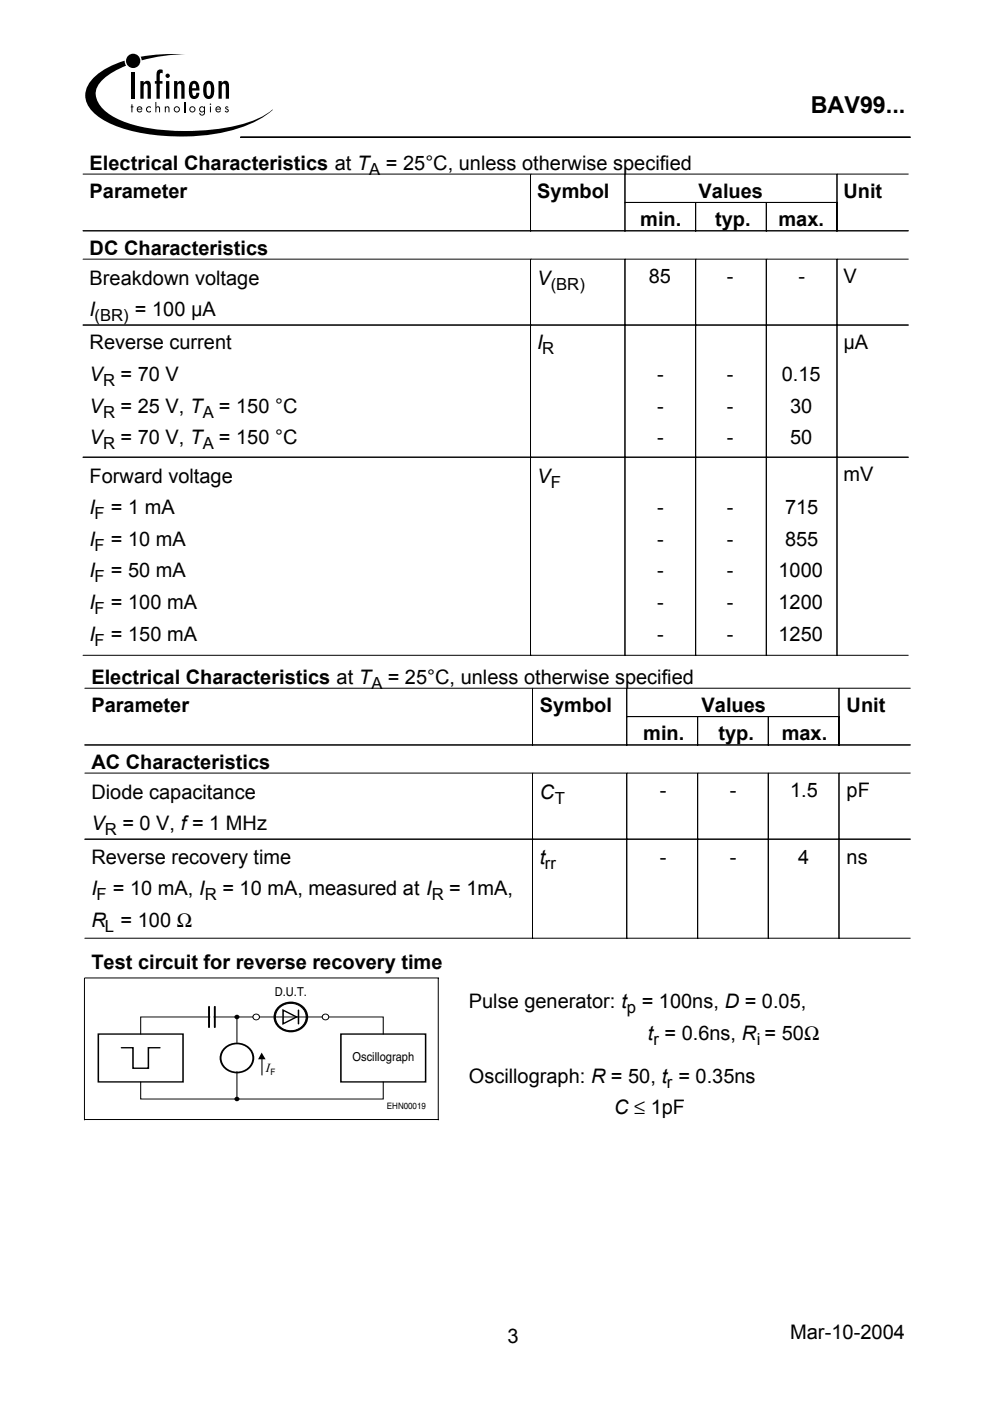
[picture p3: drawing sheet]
<svg xmlns="http://www.w3.org/2000/svg" width="210mm" height="297mm" viewBox="0 0 210 297" stroke-linecap="round" stroke-linejoin="round" font-family="sans-serif">
<g fill="none" stroke="#000" stroke-width=".21">
<path d="M17.6 36.9h175M39.1 21.6v2.2M51 29h142M51 29.1h142M112.5 37v12M132.5 37v12M177.5 37v12M17.6 48.9h175M17.6 54.9h175M112.5 55v84M132.5 55v84M132.6 42.9h45"/>
<path d="M147.5 43v6M147.5 55v84M162.5 43v6M162.5 55v84M177.5 55v84M17.6 68.9h175M17.6 96.9h175M17.6 138.9h175M18 145.9h175M18 157.9h175M112.9 146v12M132.9 146v12"/>
<path d="M133 151.9h45M147.9 152v6M162.9 152v6M177.9 146v12M18 163.9h175M18 177.9h175M112.9 164v35M132.9 164v35M147.9 164v35M162.9 164v35M177.9 164v35M18 198.9h175"/>
<path d="M17.9 207.4v30M18 207.3h75M44.5 215.6h-14.7v3.6M45.3 215.6h8.3M50.2 215.6v5.5M55.1 215.6h13.2M59.1 213.8a3.4 3.4 0 0 1 3.5-.9 3.4 3.4 0 0 1 2.3 2.7 3.3 3.3 0 0 1-3.2 2.9 3.3 3.3 0 0 1-3.3-2.9l.1-.6zM69.8 215.6h11.5v3.6M92.9 207.4v30M18 237.4h75M29.8 229.4v3.6h51.5v-3.6M50.2 227.2v5.4"/>
<path d="M55.5 224.3v3.6"/>
<circle cx="54.3" cy="215.6" r=".66"/>
<circle cx="69" cy="215.6" r=".66"/>
</g>
<g fill="#000">
<path d="M27.9 15.4h.7v5.5h-.7zM29.8 12a39.9 39.9 0 0 1 9.5-.5 34.6 34.6 0 0 0-9.3 1.3zM29.8 17.2h.7v.4a.85 .85 0 0 1 1.1-.4 .85 .85 0 0 1 .4 1.2v2.5h-.7v-2.8l-.4-.4a.64 .64 0 0 0-.4 .9v2.3h-.7zM33.4 15l.6-.3 .5 .1v.8l-.3-.1-.3 .3v1.4h.6v.5h-.6v3.2h-.7v-3.2h-.4v-.5h.4a3.9 3.9 0 0 1 .2-2.2zM36.9 17.2h.7v.4a.85 .85 0 0 1 1.1-.4 .85 .85 0 0 1 .4 1.2v2.5h-.7v-2.8l-.4-.4a.64 .64 0 0 0-.4 .9v2.3h-.7zM46.3 17.2h.7v.4a.85 .85 0 0 1 1.2-.4 .85 .85 0 0 1 .4 1.2v2.5h-.7l-.1-2.8-.4-.4a.64 .64 0 0 0-.4 .9v2.3h-.7zM27.9 22.1h.2v.5h.2v.2h-.2v1h-.2v-1h-.2zM31.1 22.7l.7-.1 .2 .1v.2a.46 .46 0 0 0-.7 0 .46 .46 0 0 0 0 .6 .46 .46 0 0 0 .7-.1v.3a.66 .66 0 0 1-.9-.1 .66 .66 0 0 1 0-.9zM32.9 21.6h.3v1.1l.3-.2 .4 .3v1h-.2v-.9l-.2-.2-.3 .3v.8h-.3zM34.9 22.6h.3v.1l.3-.2 .3 .1 .1 1.2h-.2v-.9l-.2-.2-.3 .3v.8h-.3zM47.8 22.7l.3-.2 .3 .1v.2l-.1 .1-.3-.1v.2a.44 .44 0 0 1 .5 .4 .44 .44 0 0 1-.3 .5 .44 .44 0 0 1-.5-.4l.5 .1v-.3a.44 .44 0 0 1-.4-.6zM19.9 16.4a16 16 0 0 1 6.5-3.5l.3 1a10.8 10.8 0 0 0-6.2 4.8 4.4 4.4 0 0 0 1.6 4.6 20.1 20.1 0 0 0 10.9 4.1 46.5 46.5 0 0 0 21.2-2 12.4 12.4 0 0 0 3.6-2.2 17.9 17.9 0 0 1-8.6 4.4 44.8 44.8 0 0 1-23.8-.6 12.9 12.9 0 0 1-6.5-4.2 4.7 4.7 0 0 1 1-6.4z"/>
<path d="M55.5 223.2l.8 1.4h-1.6z"/>
<path d="M35.2 17.2h.7v3.7h-.7zM35.1 16.1a.46 .46 0 0 1 .9 0 .46 .46 0 0 1-.9 0z"/>
<path d="M40.9 17.9l.3-.2a.81 .81 0 0 1 .4 1h-.9zM40.4 17.5a3.6 3.6 0 0 0 0 3.2 1.09 1.09 0 0 0 1.3 .2 1.09 1.09 0 0 0 .6-1.2h-.7a.47 .47 0 0 1-.1 .5 .47 .47 0 0 1-.6 0l-.2-1h1.6v-.5a1.16 1.16 0 0 0-.5-1.3 1.16 1.16 0 0 0-1.4 .1z"/>
<path d="M29.3 22.9a.37 .37 0 0 1 .4-.2 .37 .37 0 0 1 .3 .4h-.8zM29.1 22.7a.65 .65 0 0 0 .1 1 .65 .65 0 0 0 1-.2l-.2-.1-.1 .1a.4 .4 0 0 1-.5 .1 .4 .4 0 0 1-.2-.4h1a.6 .6 0 0 0-.3-.6 .6 .6 0 0 0-.8 .1z"/>
<path d="M37 23.2a.45 .45 0 0 1 .9 0 .45 .45 0 0 1-.9 0zM36.8 23.2a.66 .66 0 0 0 1.3 0 .66 .66 0 0 0-1.3 0z"/>
<path d="M40.3 23.2a.45 .45 0 0 1 .9 0 .45 .45 0 0 1-.9 0zM40.1 23.2a.66 .66 0 0 0 1.3 0 .66 .66 0 0 0-1.3 0z"/>
<path d="M42.4 23.2a.45 .45 0 0 1 .9 0 .45 .45 0 0 1-.9 0zM42.4 22.7a.63 .63 0 0 0-.1 .9 .63 .63 0 0 0 1 0 .48 .48 0 0 1-.1 .5 .48 .48 0 0 1-.6 .2l-.1-.4h-.3a.62 .62 0 0 0 .8 .6 .62 .62 0 0 0 .5-.7v-1.2h-.2v.1l-.5-.2z"/>
<path d="M44 17.9l.3-.1a1.03 1.03 0 0 1 .4 1.3v.2a.89 .89 0 0 1-.4 1.1 1.02 1.02 0 0 1-.5-1.3zM43.5 17.5a3.5 3.5 0 0 0 0 3.2 1.18 1.18 0 0 0 1.4 .1 1.18 1.18 0 0 0 .5-1.3v-.9a1.2 1.2 0 0 0-.5-1.3 1.2 1.2 0 0 0-1.4 .2z"/>
<path d="M44.5 22.6h.2v1.2h-.2zM44.5 22.1a.15 .15 0 0 1 .3 0 .15 .15 0 0 1-.3 0z"/>
<path d="M46 22.9a.37 .37 0 0 1 .4-.2 .37 .37 0 0 1 .2 .4h-.7zM45.8 22.7a.65 .65 0 0 0 .1 1 .65 .65 0 0 0 1-.2l-.2-.1-.1 .1a.4 .4 0 0 1-.5 .1 .4 .4 0 0 1-.2-.4h1a.6 .6 0 0 0-.4-.6 .6 .6 0 0 0-.7 .1z"/>
<circle cx="28.2" cy="12.9" r="1.52"/>
</g>
<path d="M20.8 219.2h18v10.2h-18zM60 214.2l2.9 1.4-2.9 1.5zM63.3 214.2v2.9M72.3 219.2h17.9v10.2h-17.9zM25.7 222.1h2.5v4.4h3.3v-4.4h2.4" fill="none" stroke="#000" stroke-width=".31"/>
<path d="M44.3 213.4v4.4M45.5 213.4v4.4M59.2 213.4a3.5 3.5 0 0 1 3.6-.7 3.5 3.5 0 0 1 2.3 2.9 3.5 3.5 0 0 1-3.4 3.1 3.5 3.5 0 0 1-3.5-3.1 2.91 2.91 0 0 1 1-2.2zM47.8 222.1a3.5 3.5 0 0 1 3.6-.7 3.5 3.5 0 0 1 2.3 2.9 3.5 3.5 0 0 1-3.5 3.1 3.5 3.5 0 0 1-3.4-3.1 2.91 2.91 0 0 1 1-2.2z" fill="none" stroke="#000" stroke-width=".38"/>
<g fill="none" stroke="#000" stroke-width=".5">
<circle cx="50.2" cy="215.6" r=".25"/>
<circle cx="50.2" cy="233" r=".25"/>
</g>
<text font-size="4.9" x="171.9" y="24">BAV99...</text>
<g font-size="4.3">
<text x="107.6" y="284.6">3</text>
<text x="167.5" y="283.9">Mar-10-2004</text>
</g>
<g font-size="4.2">
<text x="19" y="36">Electrical Characteristics at T</text>
<text x="81.8" y="36">= 25°C, unless otherwise specified</text>
<text x="19" y="41.9">Parameter</text>
<text x="113.9" y="41.9">Symbol</text>
<text x="148.1" y="41.9">Values</text>
<text x="178.8" y="41.9">Unit</text>
<text x="135.8" y="48">min.</text>
<text x="151.6" y="48">typ.</text>
<text x="165.1" y="48">max.</text>
<text x="19" y="54">DC Characteristics</text>
<text x="137.5" y="60">85</text>
<text x="154.1" y="60">-</text>
<text x="169.3" y="60">-</text>
<text x="178.8" y="60">V</text>
<text x="19" y="60.3">Breakdown voltage</text>
<text x="113.9" y="60.3">V</text>
<text x="19" y="67">I</text>
<text x="28.6" y="67">= 100 µA</text>
<text x="19" y="74.1">Reverse current</text>
<text x="113.9" y="74.1">I</text>
<text x="178.8" y="74.1">µA</text>
<text x="19" y="80.8">V</text>
<text x="25.6" y="80.8">= 70 V</text>
<text x="139.3" y="80.8">-</text>
<text x="154.1" y="80.8">-</text>
<text x="165.8" y="80.8">0.15</text>
<text x="19" y="87.5">V</text>
<text x="25.6" y="87.5">= 25 V, T</text>
<text x="46.4" y="87.5">= 150 °C</text>
<text x="139.3" y="87.5">-</text>
<text x="154.1" y="87.5">-</text>
<text x="167.5" y="87.5">30</text>
<text x="19" y="94.2">V</text>
<text x="25.6" y="94.2">= 70 V, T</text>
<text x="46.4" y="94.2">= 150 °C</text>
<text x="139.3" y="94.2">-</text>
<text x="154.1" y="94.2">-</text>
<text x="167.5" y="94.2">50</text>
<text x="178.8" y="102">mV</text>
<text x="19" y="102.3">Forward voltage</text>
<text x="113.9" y="102.3">V</text>
<text x="19" y="109">I</text>
<text x="23.5" y="109">= 1 mA</text>
<text x="139.3" y="109">-</text>
<text x="154.1" y="109">-</text>
<text x="166.5" y="109">715</text>
<text x="19" y="115.7">I</text>
<text x="23.5" y="115.7">= 10 mA</text>
<text x="139.3" y="115.7">-</text>
<text x="154.1" y="115.7">-</text>
<text x="166.5" y="115.7">855</text>
<text x="19" y="122.4">I</text>
<text x="23.5" y="122.4">= 50 mA</text>
<text x="139.3" y="122.4">-</text>
<text x="154.1" y="122.4">-</text>
<text x="165.1" y="122.4">1000</text>
<text x="19" y="129.2">I</text>
<text x="23.5" y="129.2">= 100 mA</text>
<text x="139.3" y="129.2">-</text>
<text x="154.1" y="129.2">-</text>
<text x="165.1" y="129.2">1200</text>
<text x="19" y="135.8">I</text>
<text x="23.5" y="135.8">= 150 mA</text>
<text x="139.3" y="135.8">-</text>
<text x="154.1" y="135.8">-</text>
<text x="165.1" y="135.8">1250</text>
<text x="19.4" y="145">Electrical Characteristics at T</text>
<text x="82.2" y="145">= 25°C, unless otherwise specified</text>
<text x="19.4" y="151">Parameter</text>
<text x="114.5" y="151">Symbol</text>
<text x="148.8" y="151">Values</text>
<text x="179.5" y="151">Unit</text>
<text x="136.4" y="157">min.</text>
<text x="152.3" y="157">typ.</text>
<text x="165.7" y="157">max.</text>
<text x="19.4" y="163">AC Characteristics</text>
<text x="19.4" y="169.3">Diode capacitance</text>
<text x="114.5" y="169.3">C</text>
<text x="139.9" y="169">-</text>
<text x="154.8" y="169">-</text>
<text x="167.5" y="169">1.5</text>
<text x="179.5" y="169">pF</text>
<text x="19.4" y="176.1">V</text>
<text x="25.9" y="176.1">= 0 V, f= 1 MHz</text>
<text x="19.4" y="183.1">Reverse recovery time</text>
<text x="114.5" y="183.1">t</text>
<text x="139.9" y="183.1">-</text>
<text x="154.8" y="183.1">-</text>
<text x="169.2" y="183.1">4</text>
<text x="179.5" y="183.1">ns</text>
<text x="19.4" y="189.8">I</text>
<text x="23.9" y="189.8">= 10 mA, I</text>
<text x="47.2" y="189.8">= 10 mA, measured at I</text>
<text x="95.2" y="189.8">= 1mA,</text>
<text x="19.4" y="196.6">R</text>
<text x="25.6" y="196.6">= 100 Ω</text>
<text x="19.4" y="205.4">Test circuit for reverse recovery time</text>
<text x="99.4" y="213.7">Pulse generator: t = 100ns, D = 0.05,</text>
<text x="137.3" y="220.4">t = 0.6ns, R = 50Ω</text>
<text x="99.4" y="229.5">Oscillograph: R = 50, t = 0.35ns</text>
<text x="130.2" y="236.2">C ≤ 1pF</text>
</g>
<g font-size="3.5">
<text x="78.3" y="37">A</text>
<text x="116.8" y="61.4">(BR)</text>
<text x="20.1" y="68.1">(BR)</text>
<text x="115" y="75.1">R</text>
<text x="21.8" y="81.8">R</text>
<text x="21.8" y="88.6">R</text>
<text x="43" y="88.6">A</text>
<text x="21.8" y="95.2">R</text>
<text x="43" y="95.2">A</text>
<text x="116.8" y="103.4">F</text>
<text x="20.1" y="110.1">F</text>
<text x="20.1" y="116.8">F</text>
<text x="20.1" y="123.5">F</text>
<text x="20.1" y="130.2">F</text>
<text x="20.1" y="136.9">F</text>
<text x="78.8" y="146">A</text>
<text x="117.6" y="170.4">T</text>
<text x="22.2" y="177.1">R</text>
<text x="115.5" y="184.2">rr</text>
<text x="20.4" y="190.9">F</text>
<text x="43.4" y="190.9">R</text>
<text x="91.5" y="190.9">R</text>
<text x="22.2" y="197.6">L</text>
<text x="132.9" y="214.8">p</text>
<text x="138.6" y="221.5">r</text>
<text x="160.4" y="221.5">i</text>
<text x="141.4" y="230.6">r</text>
</g>
<text font-size="2.7" x="56.3" y="227.2">Ι</text>
<g font-size="2.6">
<text x="58.3" y="211.1">D.U.T.</text>
<text x="74.8" y="225">Oscillograph</text>
</g>
<g font-size="1.9">
<text x="57.4" y="227.9">F</text>
<text x="82" y="235.2">EHN00019</text>
</g>
</svg>
